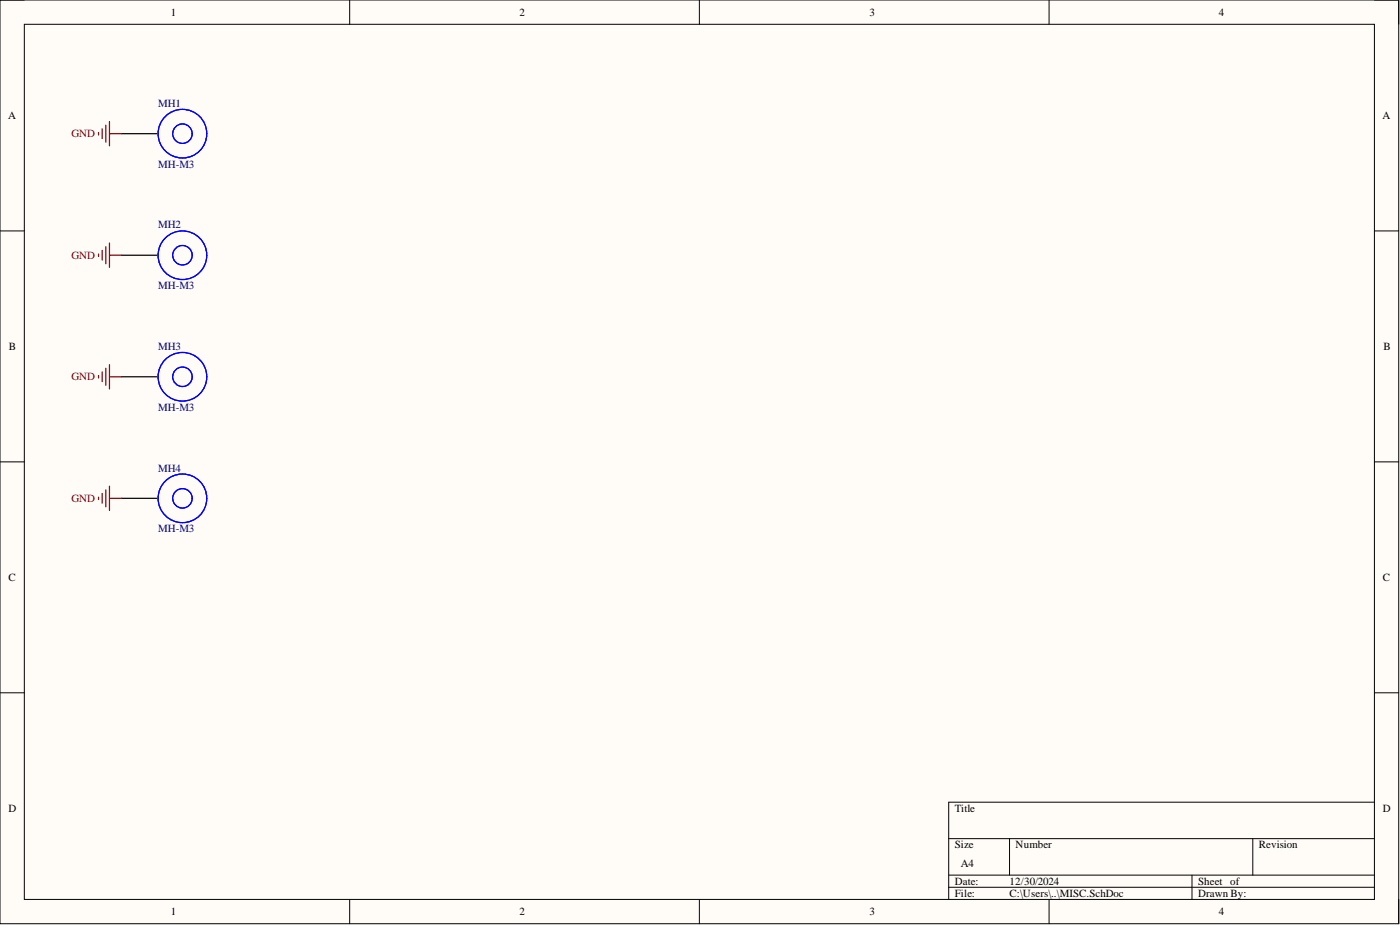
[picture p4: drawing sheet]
<svg xmlns="http://www.w3.org/2000/svg" width="292mm" height="193mm" viewBox="0 0 292 193" stroke-linecap="round" stroke-linejoin="round" font-family="sans-serif">
<path d="M0 0h291.8v192.7h-291.8z" fill-rule="evenodd" fill="#fffcf8"/>
<path d="M0 0h291.8v192.7h-291.8z" fill="none" stroke="#000" stroke-width=".21"/>
<path d="M5.1 5.1h281.7v182.5h-281.7z" fill-rule="evenodd" fill="#fffcf8"/>
<g fill="none" stroke="#000" stroke-width=".21">
<path d="M0 0h5.1M73 0v5.1M145.9 0v5.1M218.9 0v5.1M286.8 0h5v5.1M5.1 5.1h281.7v182.5h-281.7zM0 48.2h5.1M286.8 48.2h5M0 96.4h5.1M286.8 96.4h5M0 144.5h5.1M286.8 144.5h5"/>
<path d="M197.9 175h88.9M210.6 175v7.6M261.4 175v7.6M286.8 167.3h-88.9v20.3M73 187.6v5.1M145.9 187.6v5.1M197.9 182.6h88.9M197.9 185.1h88.9M218.9 187.6v5.1M248.7 182.6v5M291.8 187.6v5.1"/>
</g>
<path d="M25.4 27.9h7.6M25.4 53.2h7.6M25.4 78.6h7.6M25.4 104h7.6" fill="none" stroke="#000" stroke-width=".25"/>
<g fill="none" stroke="#00f" stroke-width=".25">
<circle cx="38.1" cy="27.9" r="5.1"/>
<circle cx="38.1" cy="27.9" r="2.03"/>
<circle cx="38.1" cy="53.2" r="5.1"/>
<circle cx="38.1" cy="53.2" r="2.03"/>
<circle cx="38.1" cy="78.6" r="5.1"/>
<circle cx="38.1" cy="78.6" r="2.03"/>
<circle cx="38.1" cy="104" r="5.1"/>
<circle cx="38.1" cy="104" r="2.03"/>
</g>
<g fill="none" stroke="#800000" stroke-width=".25">
<path d="M20.6 27.6v.5M21.3 26.9v2M22.1 26.1v3.6M22.8 25.4v5M22.8 27.9h2.6M20.6 53v.5M21.3 52.2v2.1M22.1 51.5v3.5M22.8 50.7v5.1M22.8 53.2h2.6M20.6 78.3v.6M21.3 77.6v2"/>
<path d="M22.1 76.8v3.6M22.8 76.1v5M22.8 78.6h2.6M20.6 103.7v.5M21.3 102.9v2.1M22.1 102.2v3.5M22.8 101.4v5.1M22.8 104h2.6"/>
</g>
<g font-size="2.3">
<text x="35.6" y="3.3">1</text>
<text x="108.4" y="3.3">2</text>
<text x="181.4" y="3.3">3</text>
<text x="254.3" y="3.3">4</text>
<text x="1.7" y="24.8">A</text>
<text x="288.5" y="24.8">A</text>
<text x="1.9" y="73">B</text>
<text x="288.6" y="73">B</text>
<text x="1.8" y="121.2">C</text>
<text x="288.5" y="121.2">C</text>
<text x="1.8" y="169.4">D</text>
<text x="199.2" y="169.4">Title</text>
<text x="288.5" y="169.4">D</text>
<text x="199.2" y="177">Size</text>
<text x="211.9" y="177">Number</text>
<text x="262.7" y="177">Revision</text>
<text x="199.2" y="184.6">Date:</text>
<text x="200.5" y="180.8">A4</text>
<text x="210.6" y="184.6">12/30/2024</text>
<text x="250" y="184.6">Sheet of</text>
<text x="35.6" y="190.9">1</text>
<text x="108.4" y="190.9">2</text>
<text x="181.4" y="190.9">3</text>
<text x="199.2" y="187.1">File:</text>
<text x="210.6" y="187.1">C:\Users\..\MISC.SchDoc</text>
<text x="250" y="187.1">Drawn By:</text>
<text x="254.3" y="190.9">4</text>
</g>
<g font-size="2.3" fill="#000080">
<text x="33" y="22.3">MH1</text>
<text x="33" y="35">MH-M3</text>
<text x="33" y="47.7">MH2</text>
<text x="33" y="60.3">MH-M3</text>
<text x="33" y="73">MH3</text>
<text x="33" y="85.7">MH-M3</text>
<text x="33" y="98.4">MH4</text>
<text x="33" y="111.1">MH-M3</text>
</g>
<g font-size="2.3" fill="#800000">
<text x="14.9" y="28.7">GND</text>
<text x="14.9" y="54">GND</text>
<text x="14.9" y="79.4">GND</text>
<text x="14.9" y="104.7">GND</text>
</g>
</svg>
